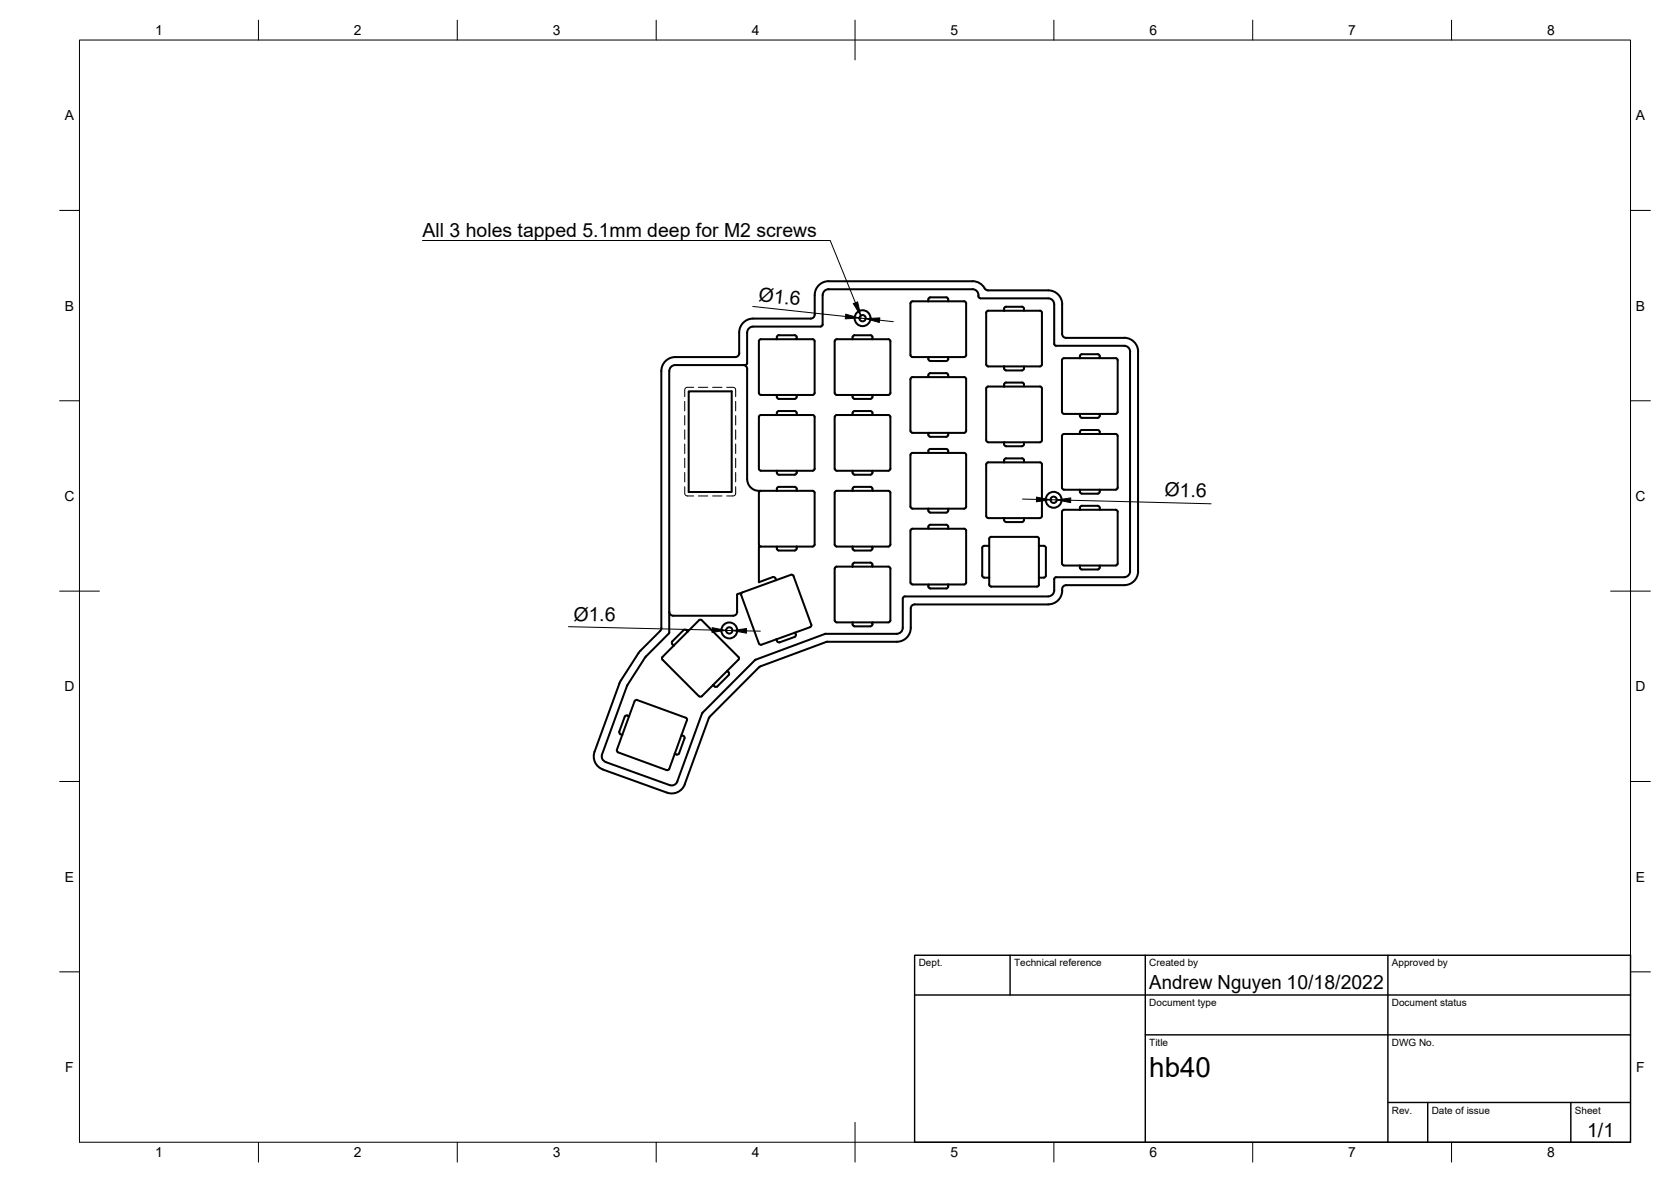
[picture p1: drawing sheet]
<svg xmlns="http://www.w3.org/2000/svg" width="420mm" height="297mm" viewBox="0 0 420 297" stroke-linecap="round" stroke-linejoin="round" font-family="sans-serif">
<!-- layer: Visible -->
<g fill="none" stroke="#000" stroke-width=".51">
<path d="M206.8 74.2v7.4M208.3 72.7h36.2a1.7 1.7 0 0 1 1.6 2l.4 .3M208.3 70.7h36.2a3.5 3.5 0 0 1 3.1 1.7M208.4 70.7a3.5 3.5 0 0 0-3.5 3.5v4.9a1.01 1.01 0 0 1-1.1 1h-14.4M208.4 72.7a1.49 1.49 0 0 0-1.5 1.5M228.9 76.2l.1 13.3 .4 .2h4M233.4 75.7h-4l-.4 .3-.1 .2M233.5 75l.4-.3h4l.5 .3v.7h-5zM238.4 75.7h4l.5 .3v.2M242.9 76.2v13.3l-.5 .2h-4M246.5 75h17.1a1.49 1.49 0 0 1 1.5 1.5v9.9M247.6 72.5l.3 .3 .5 .2h15.2a3.5 3.5 0 0 1 3.5 3.5"/>
<path d="M252.5 78.1h-4h-.3l-.2 .5 .1 13.2 .4 .3h4M252.5 77.3l.5-.2h4l.4 .2 .1 .8h-5zM257.5 78.1h4h.2l.3 .5-.1 13.2-.4 .3h-4M267.1 76.5v7.4a1.01 1.01 0 0 0 1 1h14.6M173.2 98.3h10.8v25.3h-10.8zM185.9 83.6v5.1M185.9 88.7a1.01 1.01 0 0 1-1 1h-15.1a3.5 3.5 0 0 0-3.5 3.5v64.6M186.9 91.7a1.01 1.01 0 0 1 1 1M187.9 83.6v7.6M187.9 92.7v27.7M187.9 91.2l-.3 .5h-.2h-17.6a1.49 1.49 0 0 0-1.5 1.5v65.7M189.4 82.1h16.9"/>
<path d="M189.4 80.1a3.5 3.5 0 0 0-3.5 3.5M189.4 82.1a1.49 1.49 0 0 0-1.5 1.5M195.3 99.3h5v.4v.3l-.5 .3-4-.1-.4-.2zM195.3 85.2h-4l-.4 .3-.1 .3 .1 13.2 .4 .2 4 .1M195.4 84.5l.4-.2 4-.1 .5 .3v.7h-5zM200.3 85.2h4M200.3 99.3h4M204.3 85.2l.5 .3v.2v13l-.2 .5h-.3M206.8 81.6l-.2 .4h-.3M214.4 99.3h5v.4l-.1 .3-.4 .3-4-.1-.5-.2zM214.4 85.2h-4l-.3 .1-.2 .5 .1 13.2 .4 .2 4 .1M214.4 84.5l.5-.2 4-.1 .4 .3 .1 .7h-5z"/>
<path d="M219.4 85.2h4M219.4 99.3h4M223.4 85.2l.4 .3 .1 .2v13l-.3 .5h-.2M233.4 89.7h5v.5v.3l-.5 .2h-4l-.4-.2zM233.4 94.8h-4h-.2l-.3 .5v13l.3 .4 .2 .1M233.5 94l.4-.2h4l.5 .2v.8h-5zM238.4 94.8h4l.5 .2v13.3l-.2 .4-.3 .1M252.5 92.1h5v.5l-.1 .2-.4 .3h-4l-.5-.3zM252.5 97.1h-4l-.3 .1-.2 .4 .1 13.3 .4 .2 4 .1M253 96.1h4M253 96.1l-.5 .3v.7M257 96.1l.4 .3 .1 .7h-5"/>
<path d="M257.5 97.1h4l.2 .1 .3 .4-.1 13.3-.4 .2-4 .1M265.1 86.4v.2l.5 .3h17.1a1.49 1.49 0 0 1 1.5 1.5M271.5 90h-4l-.2 .1-.3 .4v13l.3 .4 .2 .1M271.6 89.3l.4-.3h4l.5 .3v.7h-5zM276.5 90h4l.5 .3v13.2l-.2 .4-.3 .1M282.7 84.9a3.5 3.5 0 0 1 3.5 3.5M284.1 88.4v55.2M286.2 88.4v55.2M195.3 118.3l.1 .7 .4 .3h4l.5-.3v-.7M195.3 104.3h-4l-.4 .2v13.5l.4 .3h13M195.4 103.5l.4-.2h4l.5 .2v.8h-5zM200.3 104.3h4"/>
<path d="M204.3 104.3l.5 .2v.3v13l-.2 .4-.3 .1M214.4 118.3h5v.5l-.1 .2-.4 .3h-4l-.5-.3zM214.4 104.3h-4l-.3 .1-.2 .4 .1 13.2 .4 .3h4M214.4 103.5l.5-.2h4l.4 .2 .1 .8h-5zM219.4 118.3h4M219.4 104.3h4M223.4 104.3l.4 .2 .1 .3v13l-.3 .4-.2 .1M229.4 108.8h4M233.4 108.8h5v.5v.2l-.5 .3h-4l-.4-.3zM233.4 113.8h-4l-.4 .3-.1 13.2M233.5 113.1l.4-.3h4l.5 .3v.7h-5zM238.4 113.8h4l.5 .3v13.2"/>
<path d="M238.4 108.8h4M252.5 111.2h5v.4l-.1 .3-.4 .2h-4l-.5-.2zM252.5 116.2h-4l-.3 .1-.2 .4 .1 13.2 .4 .3h4M253 115.2h4M253 115.2l-.5 .2v.8M257 115.2l.4 .2 .1 .8h-5M257.5 116.2h4l.2 .1 .3 .4-.1 13.2-.4 .3h-4M267.5 104h4M271.5 104.5l.3 .4 .2 .1M271.5 104h5v.5M271.5 109.1h-4h-.2l-.3 .5v13l.3 .4h.2M271.5 104v.5"/>
<path d="M271.6 108.3l.4-.2h4l.5 .2v.8h-5zM272 105h4M276.5 104.5l-.2 .4-.3 .1M276.5 109.1h4l.5 .2v13.3l-.2 .4h-.3M276.5 104h4M187.9 120.4a2.95 2.95 0 0 0 2.9 2.9h4.5M191.3 123.3l-.4 .3-.1 .3v12.9l.1 .3 .4 .2M195.3 137.4h5v.4v.3l-.5 .3-4-.1-.4-.2zM195.3 137.4h-4.5v8.9l3.5-1.3M195.4 122.6l.4-.2h4l.5 .2v.7h-5zM200.3 123.3h4M200.3 137.4h4"/>
<path d="M204.3 123.3l.5 .3v.2v13l-.2 .5h-.3M214.4 137.4h5v.4l-.1 .3-.4 .3-4-.1-.5-.2zM214.4 123.3h-4l-.3 .1-.2 .5 .1 13.2 .4 .2 4 .1M214.4 122.6l.5-.2h4l.4 .2 .1 .7h-5zM219.4 123.3h4M219.4 137.4h4M223.4 123.3l.4 .3 .1 .2v13l-.3 .5h-.2M228.9 127.3l.3 .4 .2 .1M229.4 127.8h4M233.4 127.8h5v.5v.3l-.5 .2h-4l-.4-.2zM233.4 132.9h-4l-.4 .2-.1 13.3M233.5 132.1l.4-.2h4l.5 .2v.8h-5z"/>
<path d="M238.4 132.9h4l.5 .2v13.3M238.4 127.8h4M242.9 127.3l-.2 .4-.3 .1M247 137.4l.5-.2h1.2v8l-1.5-.1-.2-.4zM248.7 137.2v-1.8l.1-.3 .4-.2 11.8 .1 .2 .4v1.8M252.5 130.2h5v.5l-.1 .2-.4 .3h-4l-.5-.3zM262.5 137.2h-1.3v8M262.5 137.2l.4 .2 .1 .3v6.9l-.3 .5h-.2M267.5 123.1h4M271.5 123.5l.3 .5h.2M271.5 128.1h-4l-.2 .1-.3 .4 .1 13.3 .4 .2h4M271.6 127.4l.4-.3h4l.5 .3v.7h-5z"/>
<path d="M272 124.1h4M276.5 123.5l-.2 .5h-.3M276.5 123.1h-5v.5M276.5 128.1h4l.3 .1 .2 .4v13.3l-.5 .2h-4M276.5 123.1v.5M276.5 123.1h4M166 158.6l-5 4.9M166.3 157.8l-.3 .7M168.3 153.7a1.01 1.01 0 0 0 1 1h15.1a1.01 1.01 0 0 0 1-1M168.3 158.9l-.1 .3-5.9 5.9-4.6 7.2-6.3 17.3a1.49 1.49 0 0 0 .9 1.9M172.9 158.7l2.9-2.8 .5-.1 9.4 9.3M185.3 153.7v-4.4l.9-.3 4.8 12.9 .5 .1 3.7-1.3"/>
<path d="M194.3 145l.5 .1 .3 .7M195.1 145.8l-8.4 3.1-.3 .2v.4M199.5 144.7l4.5 12.4-.3 .5-3.8 1.4M199.5 144.7l-.3-.3h-.3l-3.8 1.4M214.4 156.4h5v.5l-.1 .2-.4 .3h-4l-.5-.3zM214.4 141.9v-.3l.5-.2h4l.4 .2 .1 .3M214.4 142.4h-4l-.3 .1-.2 .4 .1 13.2 .4 .3h4M214.4 141.9v.5M219.4 141.9v.5h-5M219.4 156.4h4M219.4 142.4h4M223.4 142.4l.4 .2 .1 .3v13l-.3 .4-.2 .1"/>
<path d="M227 150.4v7.4a1.52 1.52 0 0 1-1.5 1.5h-18l-17.5 6.5M228.9 146.4l.3 .4 .2 .1M229.4 146.9h4M233.4 146.9h5v.5l-.2 .4-.3 .1h-4l-.4-.3zM238.4 146.9h4M242.9 146.4l-.2 .4-.3 .1M248.7 145.2v1.7l.1 .3 .4 .2h11.5l.3-.1 .2-.4v-1.7M261.2 145.2h1.3M265.1 148.4a1.52 1.52 0 0 1-1.5 1.5h-36.1l-.4 .2-.1 .3M265.6 145.1h17.1M265.6 145l-.5 .3v.2v2.9M267.1 148.1v.3"/>
<path d="M267.1 148.4a3.5 3.5 0 0 1-3.5 3.5h-33.6a1.01 1.01 0 0 0-1 1v4.9a3.5 3.5 0 0 1-3.5 3.5h-17.5M271.5 142.1h5v.5l-.2 .4-.3 .1h-4l-.4-.2zM284.2 143.5a1.49 1.49 0 0 1-1.5 1.5M286.2 143.5a3.5 3.5 0 0 1-3.5 3.6h-14.6a1.01 1.01 0 0 0-1 1M157.7 179.8l.5 .2-1.7 4.7M157.7 179.8h-.2l-.4 .3-1.4 3.8 .1 .5 .7 .3M159.6 176.2l-1.4 3.8M160.2 175.9l12.4 4.6 .1 .5-1.4 3.7M160.2 175.9l-.5 .1-.1 .2M161 163.5l-5.2 8-6.3 17.4a3.5 3.5 0 0 0 2.1 4.5l16.1 5.8a3.5 3.5 0 0 0 4.5-2.1l6-16.6M169 161.9l.4 .3M169.1 161.9l-.1-.7 2.9-2.8 .4-.2 .6 .5-3.5 3.5"/>
<path d="M169.4 162.2l-2.8 2.9-.2 .5 9.4 9.4 .2 .1 .5-.1 2.8-2.9M176.5 179.3l-6.2 17.1M176.7 179.1l-.1 .2M182.8 168.6l.5 .6-.1 .5-2.8 2.8-.3 .1-.4-.1-.4-.4zM185.7 165.8l-2.9 2.8M185.7 165.1l.1 .3-.1 .4M190 165.8l-13.3 13.3M195.2 160.7l.3 .6 .5 .1M199.8 160.1l-3.8 1.3M199.8 160.1l.3-.4-.2-.7-4.7 1.7M207.7 161.3l-16.7 6.3-12.8 12.9M208.1 161.3h-.4"/>
<path d="M152.3 191.5l16.1 5.8a1.49 1.49 0 0 0 1.9-.9M155.1 188.4l.3 .7 12.5 4.4 .4-.3 1.4-3.8M156.5 184.7l-1.4 3.7M170.8 189.3l1.3-3.7-.1-.5-.7-.4-1.6 4.7M170.8 189.3l-.4 .3-.7-.2"/>
<circle cx="216.9" cy="80" r="2"/>
<circle cx="216.9" cy="80" r=".79"/>
<circle cx="264.9" cy="125.6" r="2"/>
<circle cx="264.9" cy="125.6" r=".79"/>
<circle cx="183.4" cy="158.4" r="2"/>
<circle cx="183.4" cy="158.4" r=".79"/>
</g>
<!-- layer: Hidden -->
<g fill="none" stroke="#000" stroke-width=".25">
<path d="M174.4 97.3h-1.5l-.5 .2-.2 .6v1.6M175.6 97.3h2.4M179.2 97.3h2.3M182.7 97.3h1.6l.5 .2 .2 .6v1.6M172.2 100.9v2.4M172.2 104.4v2.4M172.2 108v2.4M172.2 111.6v2.4M172.2 115.2v2.3M172.2 118.7v2.4M185 100.9v2.4M185 104.4v2.4"/>
<path d="M185 108v2.4M185 111.6v2.4M185 115.2v2.3M185 118.7v2.4M172.2 122.3v1.6l.2 .5 .5 .2h1.5M175.6 124.6h2.4M179.2 124.6h2.3M185 122.3v1.6l-.2 .5-.5 .2h-1.6"/>
</g>
<!-- layer: Border -->
<g fill="none" stroke="#000" stroke-width=".25">
<path d="M20 10.1h390v276.9h-390zM65 5.1v5M115 5.1v5M165 5.1v5M215 5.1v10M265 5.1v5M315 5.1v5M365 5.1v5M15 52.9h5M410 52.9h5M15 100.7h5M410 100.7h5"/>
<path d="M15 148.6h10M405 148.6h10M15 196.4h5M410 196.4h5M15 244.2h5M410 244.2h5M65 287v5M115 287v5M165 287v5M215 282.1v9.9M265 287v5M315 287v5"/>
<path d="M365 287v5"/>
</g>
<!-- layer: TitleBlock -->
<path d="M230 240.1h180v46.9h-180zM230 250h180M254 240.1v9.9M288 240.1v46.9M349 240.1v46.9M288 260.1h122M349 277.1h61M359 277.1v9.9M395 277.1v9.9" fill="none" stroke="#000" stroke-width=".36"/>
<!-- layer: Annotations -->
<path d="M214.6 76.3l1-.4 .8 3.4z" fill="#000" stroke="#000" stroke-width=".25"/>
<path d="M106.2 60.4h102.5l6.4 15.7" fill="none" stroke="#000" stroke-width=".25"/>
<!-- layer: Dimensions -->
<path d="M189.3 77l23.3 2.5M216.1 79.9l1.6 .2M221.1 80.5l3.5 .3M257.1 125.4l3.5 .1M264.1 125.6h1.6M269.2 125.7l35.3 .9M142.9 157.5l36.2 .8M182.6 158.4l1.6 .1M187.7 158.5l3.5 .1" fill="none" stroke="#000" stroke-width=".25"/>
<path d="M212.7 79l3.4 .9-3.6 .2zM217.7 80.1l3.5-.2-.1 1.1zM260.6 124.9l3.5 .7-3.5 .5zM265.7 125.6l3.5-.5v1.2zM179.1 157.7l3.5 .7-3.6 .5zM184.2 158.5l3.5-.5v1.1z" fill="#000" stroke="#000" stroke-width=".25"/>
<text font-size="7" x="289" y="270.6">hb40</text>
<g font-size="4.9">
<text x="106.2" y="59.5">All 3 holes tapped 5.1mm deep for M2 screws</text>
<text x="190.6" y="75.6" transform="rotate(6 190.6 75.6)">Ø1.6</text>
<text x="292.8" y="124.8" transform="rotate(1 292.8 124.8)">Ø1.6</text>
<text x="144.2" y="156" transform="rotate(1 144.2 156)">Ø1.6</text>
<text x="289" y="248.5">Andrew Nguyen 10/18/2022</text>
<text x="399.1" y="285.7">1/1</text>
</g>
<g font-size="3.5">
<text x="39" y="8.8">1</text>
<text x="89" y="8.8">2</text>
<text x="139" y="8.8">3</text>
<text x="189" y="8.8">4</text>
<text x="239" y="8.8">5</text>
<text x="289" y="8.8">6</text>
<text x="339" y="8.8">7</text>
<text x="389" y="8.8">8</text>
<text x="16.3" y="30.2">A</text>
<text x="411.3" y="30.2">A</text>
<text x="16.3" y="78">B</text>
<text x="411.3" y="78">B</text>
<text x="16.2" y="125.9">C</text>
<text x="411.2" y="125.9">C</text>
<text x="16.2" y="173.7">D</text>
<text x="411.2" y="173.7">D</text>
<text x="16.3" y="221.6">E</text>
<text x="411.3" y="221.6">E</text>
<text x="16.4" y="269.4">F</text>
<text x="411.4" y="269.4">F</text>
<text x="39" y="290.8">1</text>
<text x="89" y="290.8">2</text>
<text x="139" y="290.8">3</text>
<text x="189" y="290.8">4</text>
<text x="239" y="290.8">5</text>
<text x="289" y="290.8">6</text>
<text x="339" y="290.8">7</text>
<text x="389" y="290.8">8</text>
</g>
<g font-size="2.5">
<text x="231" y="242.9">Dept.</text>
<text x="255" y="242.9">Technical reference</text>
<text x="289" y="242.9">Created by</text>
<text x="350" y="242.9">Approved by</text>
<text x="289" y="252.8">Document type</text>
<text x="350" y="252.8">Document status</text>
<text x="289" y="262.9">Title</text>
<text x="350" y="262.9">DWG No.</text>
<text x="350" y="279.9">Rev.</text>
<text x="360" y="279.9">Date of issue</text>
<text x="396" y="279.9">Sheet</text>
</g>
</svg>
